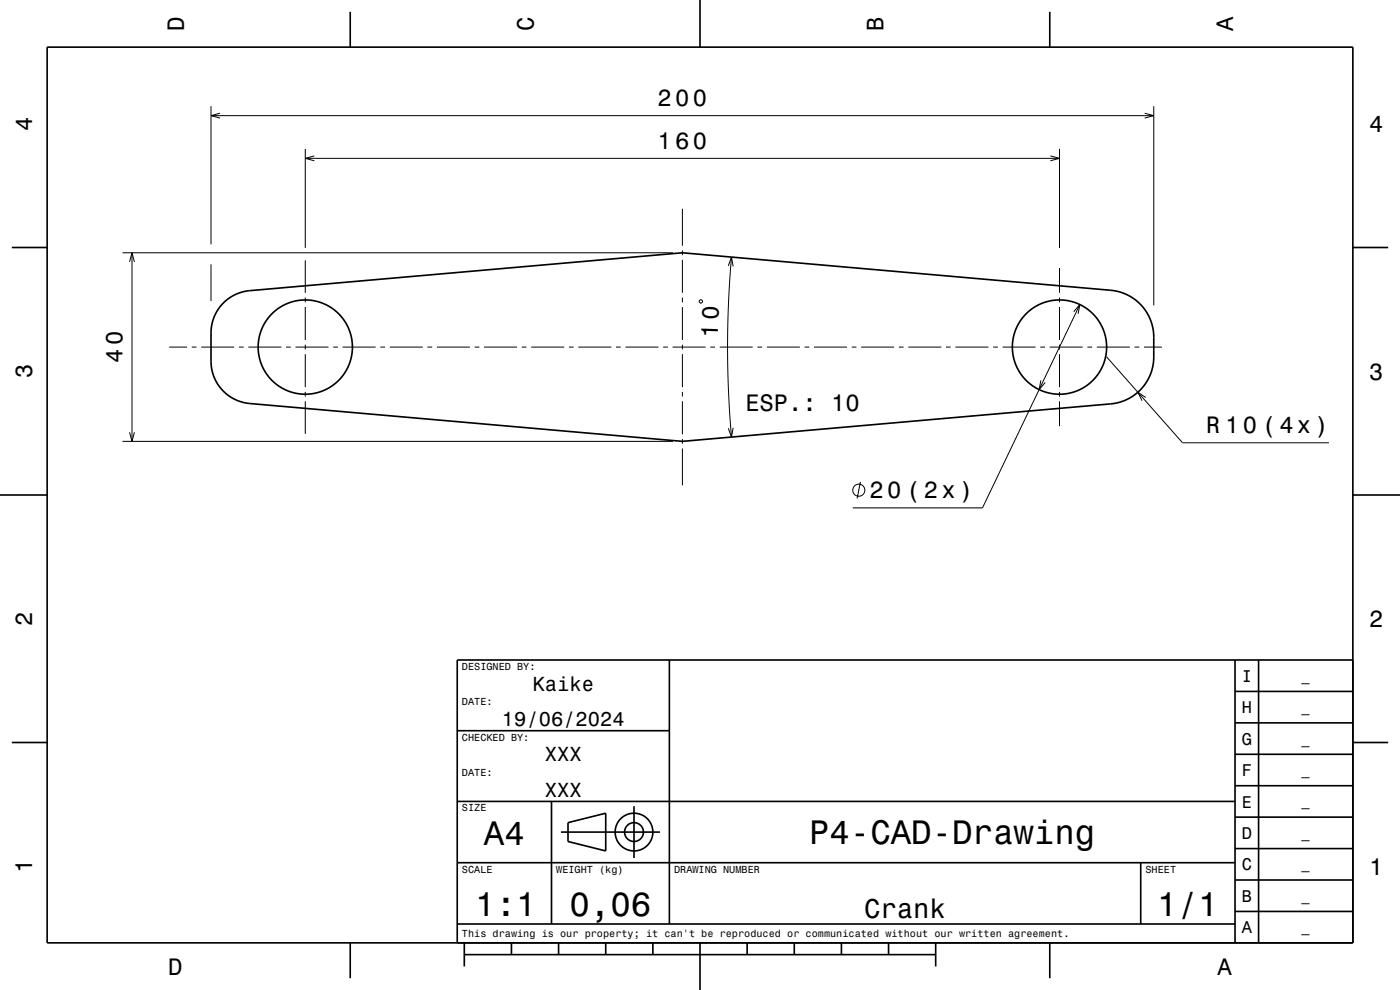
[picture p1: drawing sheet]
<svg xmlns="http://www.w3.org/2000/svg" width="297mm" height="210mm" viewBox="0 0 297 210" stroke-linecap="round" stroke-linejoin="round" font-family="sans-serif">
<g fill="none" stroke="#000" stroke-width=".21">
<path d="M44.8 22.5v29.3M44.8 24.5h200M46.7 24l-1.9 .5 1.9 .6M64.8 31.6v21M64.8 33.6h160M66.7 33.1l-1.9 .5 1.9 .5M222.8 33.1l2 .5-2 .5M224.8 31.6v21M242.8 24l2 .5-2 .6M244.8 22.5v42.3M26 53.6h116.8M27.5 55.6l.5-2 .5 2"/>
<path d="M28 53.6v40M44.8 56.1v7.8M64.8 55.2v6.9M144.8 44.3v7.8M144.8 53.1v1M144.8 55.1v7M154.5 56.4l.7-1.9 .3 2M155.2 54.5l-.6 8.8-.3 9.5 .2 9.2 .7 10.7M224.8 56.9v5.2M35.9 73.6h3.8M40.7 73.6h1M42.7 73.6h7"/>
<path d="M50.7 73.6h1M52.7 73.6h7M60.7 73.6h1M62.7 73.6h7M64.8 63.1v1M64.8 65.1v7M64.8 73.1v1M64.8 75.1v7M70.7 73.6h1M72.7 73.6h7M80.7 73.6h1M82.7 73.6h7"/>
<path d="M90.7 73.6h1M92.7 73.6h7M100.7 73.6h1M102.7 73.6h7M110.7 73.6h1M112.7 73.6h7M120.7 73.6h1M122.7 73.6h7M130.7 73.6h1M132.7 73.6h7M140.7 73.6h1M142.7 73.6h7"/>
<path d="M144.8 63.1v1M144.8 65.1v7M144.8 73.1v1M144.8 75.1v7M148.3 63.8l.5-.2 .2 .5-.4 .2zM150.7 73.6h1M152.7 73.6h7M160.7 73.6h1M162.7 73.6h7M170.7 73.6h1M172.7 73.6h7M180.7 73.6h1"/>
<path d="M182.7 73.6h7M190.7 73.6h1M192.7 73.6h7M200.7 73.6h1M202.7 73.6h7M210.7 73.6h1M212.7 73.6h7M220.7 73.6h1M222.7 73.6h7M224.8 63.1v1M224.8 65.1v7M224.8 73.1v1"/>
<path d="M224.8 75.1v7M227.8 66.1l1.3-1.5-.4 2M229.1 64.6l-20.7 43.1h-27.5M230.7 73.6h1M232.7 73.6h7M234.8 75.7l16.1 18.2h31M240.7 73.6h1M242.7 73.6h3.8M26 93.6h116.8M27.5 91.7l.5 1.9 .5-1.9M64.8 83.1v1M64.8 85.1v6.9"/>
<path d="M144.8 83.1v1M144.8 85.1v7M144.8 93.1v1M144.8 95.1v7.9M155.5 90.7l-.3 2-.7-1.9M220.8 80.7l-.4 1.9 1.3-1.5M224.8 83.1v1M224.8 85.1v5.3M243.1 84.3l-1.7-1.1 .9 1.8M182.5 102.2l-.7 3.5"/>
<circle cx="182.2" cy="104" r="1.28"/>
</g>
<g fill="none" stroke="#000" stroke-width=".35">
<path d="M10 10h277v190h-277zM74.3 2.5v7.5M148.5 0v10M222.7 2.5v7.5M2.5 52.5h7.5M287 52.5h7.5M47.4 64.2a9 9 0 0 1 5.6-2.5l91.8-8.1 90.8 8a10 10 0 0 1 9.2 9.9v4.2a10 10 0 0 1-9.2 10l-90.8 7.9-91.8-8a9 9 0 0 1-8.2-9v-6a9 9 0 0 1 2.6-6.4zM0 105h10M287 105h10M142 140v56M262 140v60M267 140v60"/>
<path d="M287 140h-190v60M2.5 157.5h7.5M97 155h45M262 153.3h25M262 146.7h25M287 157.5h7.5M97 170h165M117 170v26M119 176.5h21M120.5 174.5l8-2v8l-8-2zM134.5 171v11M262 173.3h25"/>
<path d="M262 166.7h25M262 160h25M97 196h165M97 183h165M242 183v13M262 193.3h25M262 186.7h25M262 180h25M74.3 200v7.5M98.5 202.5h100M98.5 200v5M108.5 200v2.5"/>
<path d="M118.5 200v2.5M128.5 200v2.5M138.5 200v2.5M148.5 200v10M158.5 200v2.5M168.5 200v2.5M178.5 200v2.5M188.5 200v2.5M198.5 200v5M222.7 200v7.5"/>
<circle cx="64.8" cy="73.6" r="10"/>
<circle cx="224.8" cy="73.6" r="10"/>
<circle cx="134.5" cy="176.5" r="2"/>
<circle cx="134.5" cy="176.5" r="4"/>
</g>
<g font-size="7.2">
<text x="102.7" y="179.3">A4</text>
<text x="171.6" y="179.1">P4-CAD-Drawing</text>
<text x="100.8" y="194.3">1:1</text>
<text x="120.8" y="194.3">0,06</text>
<text x="245.5" y="194.3">1/1</text>
</g>
<text font-size="5.8" x="183.3" y="194.6">Crank</text>
<g font-size="5">
<text x="39" y="6.5" transform="rotate(-90 39 6.5)">D</text>
<text x="113.2" y="6.5" transform="rotate(-90 113.2 6.5)">C</text>
<text x="187.4" y="6.5" transform="rotate(-90 187.4 6.5)">B</text>
<text x="261.6" y="6.5" transform="rotate(-90 261.6 6.5)">A</text>
<text x="139.5" y="22.5">200</text>
<text x="6.8" y="27.8" transform="rotate(-90 6.8 27.8)">4</text>
<text x="290.5" y="28.1">4</text>
<text x="139.5" y="31.6">160</text>
<text x="152.3" y="71.6" transform="rotate(-88 152.3 71.6)">10</text>
<text x="26" y="77" transform="rotate(-90 26 77)">40</text>
<text x="6.8" y="80.3" transform="rotate(-90 6.8 80.3)">3</text>
<text x="290.5" y="80.6">3</text>
<text x="158.1" y="87.2">ESP.: 10</text>
<text x="255.9" y="91.9">R 10 (4x)</text>
<text x="184.5" y="105.7">20 (2x)</text>
<text x="6.8" y="132.8" transform="rotate(-90 6.8 132.8)">2</text>
<text x="290.5" y="133.1">2</text>
<text x="6.8" y="185.3" transform="rotate(-90 6.8 185.3)">1</text>
<text x="290.5" y="185.6">1</text>
<text x="35.7" y="206.8">D</text>
<text x="258.3" y="206.8">A</text>
</g>
<g font-size="4.3">
<text x="113" y="146.5">Kaike</text>
<text x="106.5" y="154">19/06/2024</text>
<text x="115.6" y="161.5">XXX</text>
<text x="115.6" y="169">XXX</text>
</g>
<g font-size="3.6">
<text x="263.4" y="144.6">I</text>
<text x="263.4" y="151.3">H</text>
<text x="263.4" y="158">G</text>
<text x="263.4" y="164.6">F</text>
<text x="263.4" y="171.3">E</text>
<text x="263.4" y="178">D</text>
<text x="263.4" y="184.6">C</text>
<text x="263.4" y="191.3">B</text>
<text x="263.4" y="198">A</text>
</g>
<g font-size="2.9">
<text x="276.1" y="144.4">_</text>
<text x="276.1" y="151">_</text>
<text x="276.1" y="157.7">_</text>
<text x="276.1" y="164.4">_</text>
<text x="276.1" y="171">_</text>
<text x="276.1" y="177.7">_</text>
<text x="276.1" y="184.4">_</text>
<text x="276.1" y="191.1">_</text>
<text x="276.1" y="197.7">_</text>
</g>
<g font-size="2.2">
<text x="98" y="142.1">DESIGNED BY:</text>
<text x="98" y="149.6">DATE:</text>
<text x="98" y="157.1">CHECKED BY:</text>
<text x="98" y="164.6">DATE:</text>
<text x="98" y="172.1">SIZE</text>
<text x="98" y="185.1">SCALE</text>
<text x="118" y="185.1">WEIGHT (kg)</text>
<text x="143" y="185.1">DRAWING NUMBER</text>
<text x="243" y="185.1">SHEET</text>
<text x="98" y="198.8">This drawing is our property; it can't be reproduced or communicated without our written agreement.</text>
</g>
</svg>
